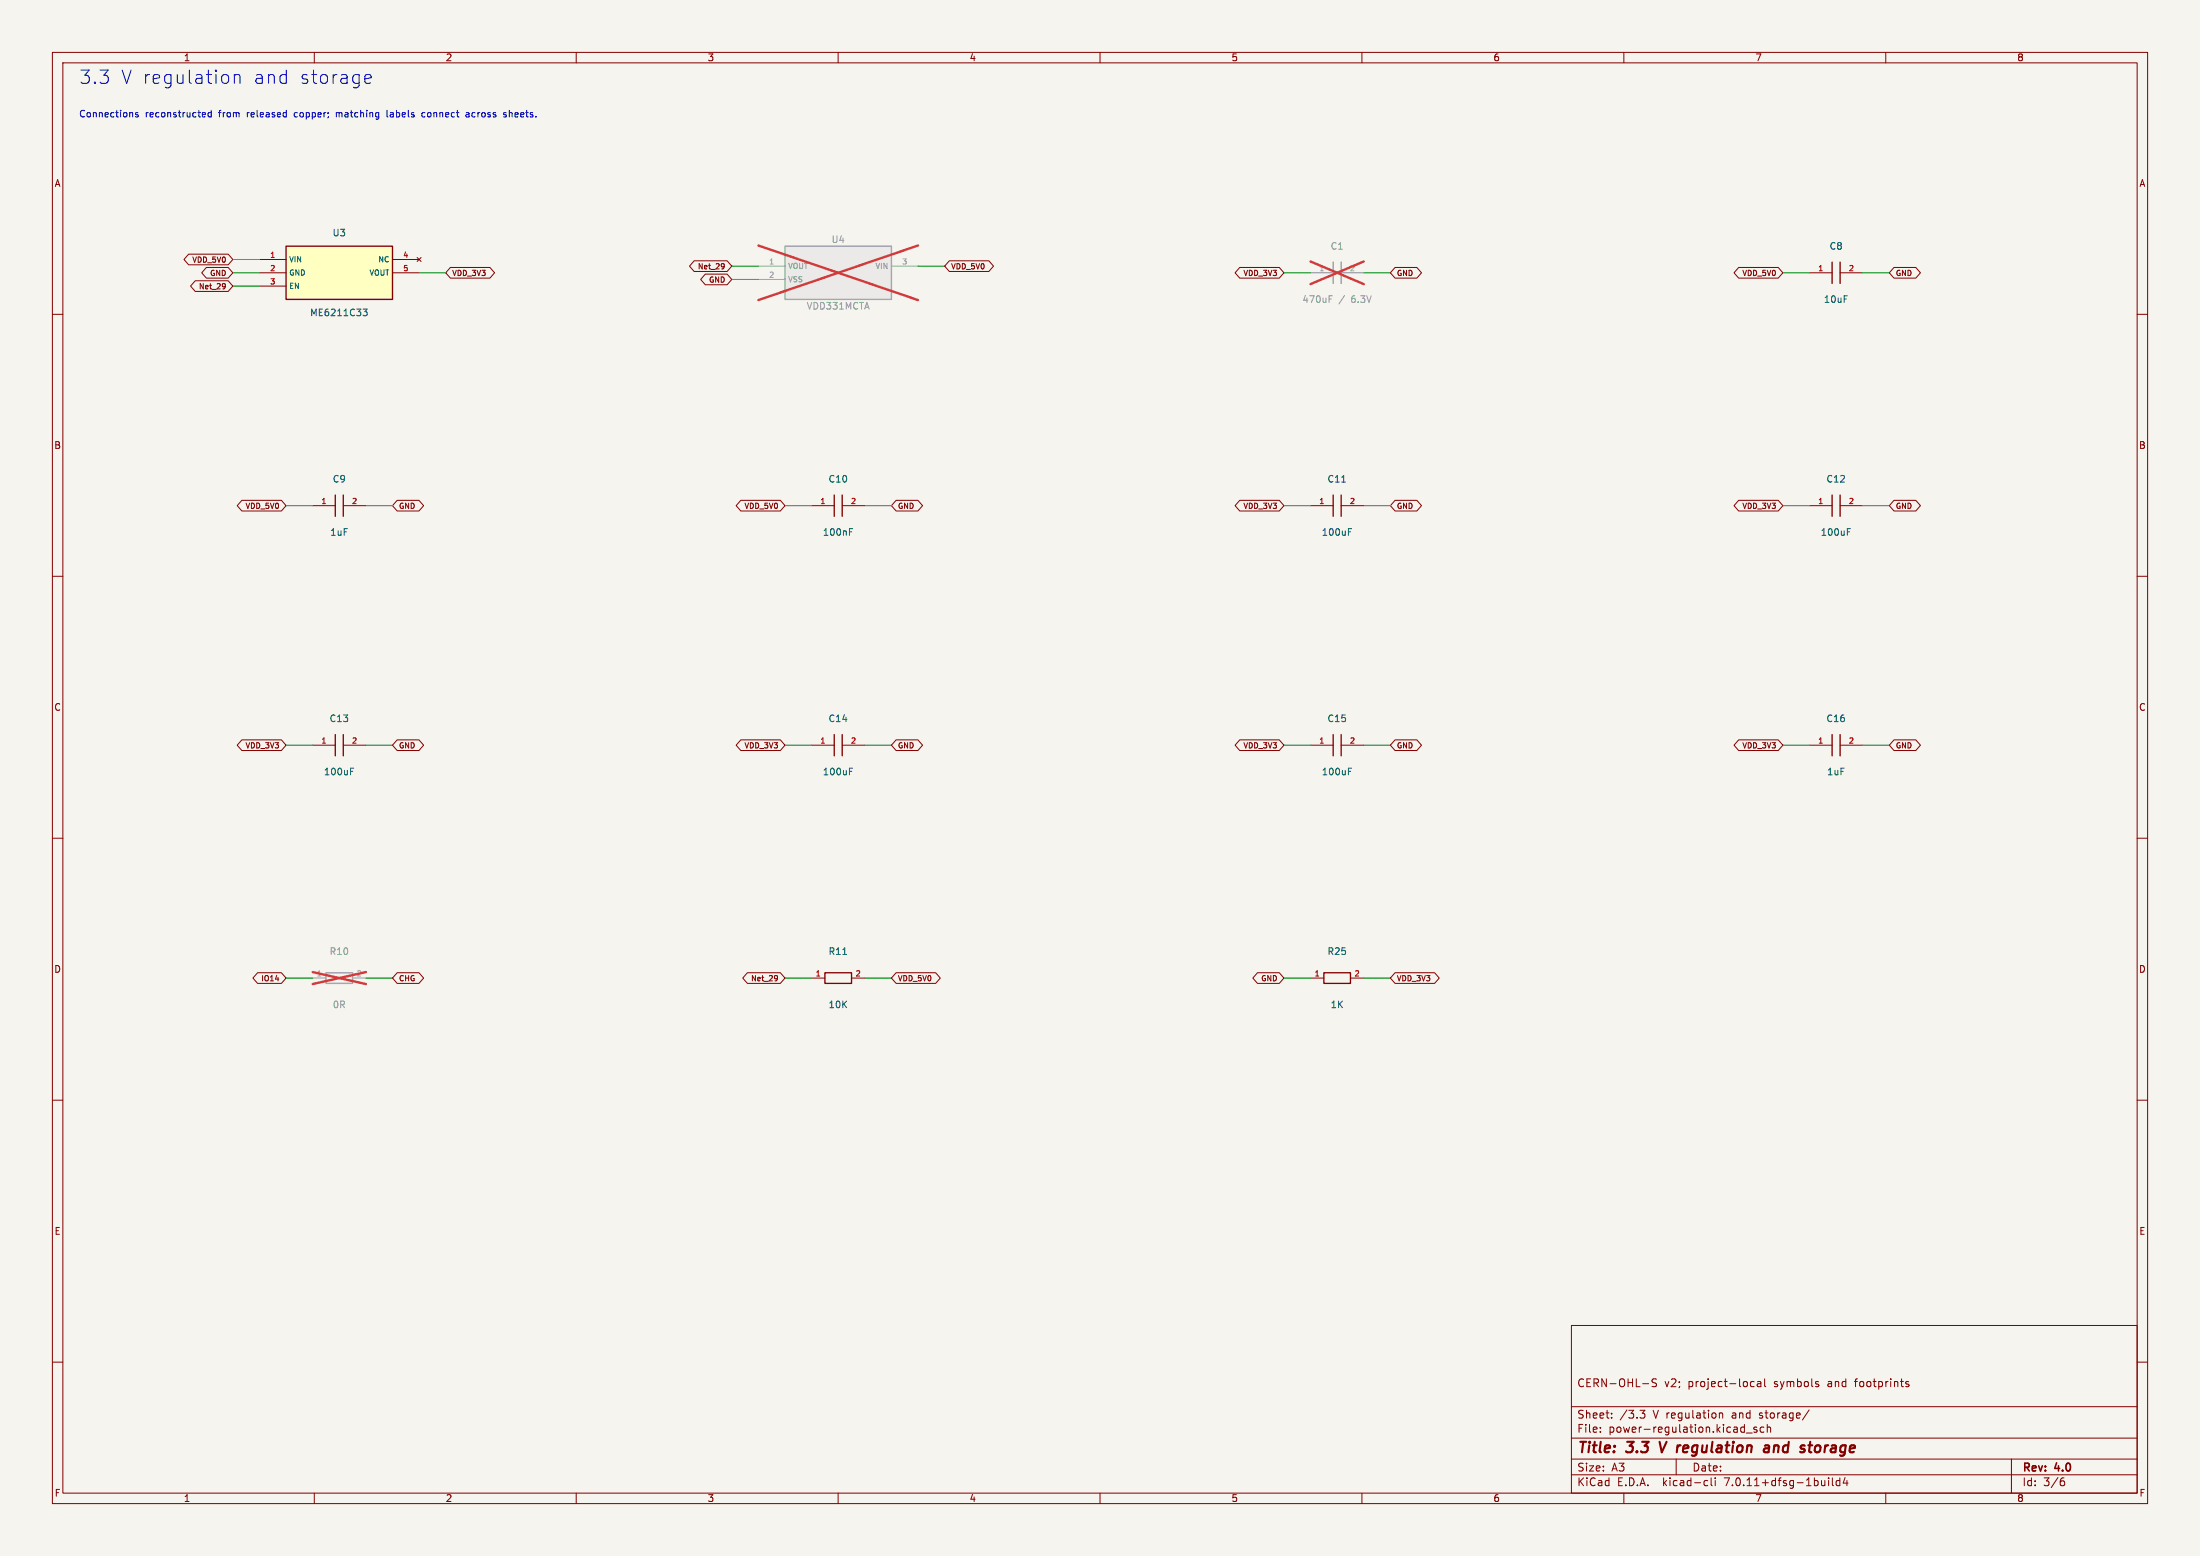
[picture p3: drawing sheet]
(kicad_sch (version 20230121) (generator eeschema) (paper "A3") (title_block (title "3.3 V regulation and storage") (rev "4.0") (comment 1 "CERN-OHL-S v2; project-local symbols and footprints")) (lib_symbols (symbol "DTT_Production:U3" (pin_names (offset 0.508)) (in_bom yes) (on_board yes) (property "Reference" "U" (at 0 4 0) (effects (font (size 1.27 1.27)))) (property "Value" "ME6211C33" (at 0 -4 0) (effects (font (size 1.27 1.27)))) (symbol "U3_0_1" (rectangle (start -10.16 5.08) (end 10.16 -5.08) (stroke (width 0.254) (type default)) (fill (type background)))) (symbol "U3_1_1" (pin power_in line (at -15.24 2.54 0) (length 5.08) (name "VIN" (effects (font (size 1.016 1.016)))) (number "1" (effects (font (size 1.016 1.016)))))(pin power_in line (at -15.24 0.0 0) (length 5.08) (name "GND" (effects (font (size 1.016 1.016)))) (number "2" (effects (font (size 1.016 1.016)))))(pin input line (at -15.24 -2.54 0) (length 5.08) (name "EN" (effects (font (size 1.016 1.016)))) (number "3" (effects (font (size 1.016 1.016)))))(pin no_connect line (at 15.24 2.54 180) (length 5.08) (name "NC" (effects (font (size 1.016 1.016)))) (number "4" (effects (font (size 1.016 1.016)))))(pin power_out line (at 15.24 0.0 180) (length 5.08) (name "VOUT" (effects (font (size 1.016 1.016)))) (number "5" (effects (font (size 1.016 1.016)))))))(symbol "DTT_Production:U4" (pin_names (offset 0.508)) (in_bom yes) (on_board yes) (property "Reference" "U" (at 0 4 0) (effects (font (size 1.27 1.27)))) (property "Value" "VDD331MCTA" (at 0 -4 0) (effects (font (size 1.27 1.27)))) (symbol "U4_0_1" (rectangle (start -10.16 5.08) (end 10.16 -5.08) (stroke (width 0.254) (type default)) (fill (type background)))) (symbol "U4_1_1" (pin passive line (at -15.24 1.27 0) (length 5.08) (name "VOUT" (effects (font (size 1.016 1.016)))) (number "1" (effects (font (size 1.016 1.016)))))(pin passive line (at -15.24 -1.27 0) (length 5.08) (name "VSS" (effects (font (size 1.016 1.016)))) (number "2" (effects (font (size 1.016 1.016)))))(pin passive line (at 15.24 1.27 180) (length 5.08) (name "VIN" (effects (font (size 1.016 1.016)))) (number "3" (effects (font (size 1.016 1.016)))))))(symbol "DTT_Production:C1" (pin_names (offset 0.508)) (in_bom yes) (on_board yes) (property "Reference" "C" (at 0 4 0) (effects (font (size 1.27 1.27)))) (property "Value" "470uF / 6.3V" (at 0 -4 0) (effects (font (size 1.27 1.27)))) (symbol "C1_0_1" (polyline (pts (xy -0.762 -2.032) (xy -0.762 2.032)) (stroke (width 0.254) (type default)) (fill (type none)))(polyline (pts (xy 0.762 -2.032) (xy 0.762 2.032)) (stroke (width 0.254) (type default)) (fill (type none)))) (symbol "C1_1_1" (pin passive line (at -5.08 0 0) (length 4.318) (name "~" (effects (font (size 1.016 1.016)))) (number "1" (effects (font (size 1.016 1.016)))))(pin passive line (at 5.08 0 180) (length 4.318) (name "~" (effects (font (size 1.016 1.016)))) (number "2" (effects (font (size 1.016 1.016)))))))(symbol "DTT_Production:C8" (pin_names (offset 0.508)) (in_bom yes) (on_board yes) (property "Reference" "C" (at 0 4 0) (effects (font (size 1.27 1.27)))) (property "Value" "10uF" (at 0 -4 0) (effects (font (size 1.27 1.27)))) (symbol "C8_0_1" (polyline (pts (xy -0.762 -2.032) (xy -0.762 2.032)) (stroke (width 0.254) (type default)) (fill (type none)))(polyline (pts (xy 0.762 -2.032) (xy 0.762 2.032)) (stroke (width 0.254) (type default)) (fill (type none)))) (symbol "C8_1_1" (pin passive line (at -5.08 0 0) (length 4.318) (name "~" (effects (font (size 1.016 1.016)))) (number "1" (effects (font (size 1.016 1.016)))))(pin passive line (at 5.08 0 180) (length 4.318) (name "~" (effects (font (size 1.016 1.016)))) (number "2" (effects (font (size 1.016 1.016)))))))(symbol "DTT_Production:C9" (pin_names (offset 0.508)) (in_bom yes) (on_board yes) (property "Reference" "C" (at 0 4 0) (effects (font (size 1.27 1.27)))) (property "Value" "1uF" (at 0 -4 0) (effects (font (size 1.27 1.27)))) (symbol "C9_0_1" (polyline (pts (xy -0.762 -2.032) (xy -0.762 2.032)) (stroke (width 0.254) (type default)) (fill (type none)))(polyline (pts (xy 0.762 -2.032) (xy 0.762 2.032)) (stroke (width 0.254) (type default)) (fill (type none)))) (symbol "C9_1_1" (pin passive line (at -5.08 0 0) (length 4.318) (name "~" (effects (font (size 1.016 1.016)))) (number "1" (effects (font (size 1.016 1.016)))))(pin passive line (at 5.08 0 180) (length 4.318) (name "~" (effects (font (size 1.016 1.016)))) (number "2" (effects (font (size 1.016 1.016)))))))(symbol "DTT_Production:C10" (pin_names (offset 0.508)) (in_bom yes) (on_board yes) (property "Reference" "C" (at 0 4 0) (effects (font (size 1.27 1.27)))) (property "Value" "100nF" (at 0 -4 0) (effects (font (size 1.27 1.27)))) (symbol "C10_0_1" (polyline (pts (xy -0.762 -2.032) (xy -0.762 2.032)) (stroke (width 0.254) (type default)) (fill (type none)))(polyline (pts (xy 0.762 -2.032) (xy 0.762 2.032)) (stroke (width 0.254) (type default)) (fill (type none)))) (symbol "C10_1_1" (pin passive line (at -5.08 0 0) (length 4.318) (name "~" (effects (font (size 1.016 1.016)))) (number "1" (effects (font (size 1.016 1.016)))))(pin passive line (at 5.08 0 180) (length 4.318) (name "~" (effects (font (size 1.016 1.016)))) (number "2" (effects (font (size 1.016 1.016)))))))(symbol "DTT_Production:C11" (pin_names (offset 0.508)) (in_bom yes) (on_board yes) (property "Reference" "C" (at 0 4 0) (effects (font (size 1.27 1.27)))) (property "Value" "100uF" (at 0 -4 0) (effects (font (size 1.27 1.27)))) (symbol "C11_0_1" (polyline (pts (xy -0.762 -2.032) (xy -0.762 2.032)) (stroke (width 0.254) (type default)) (fill (type none)))(polyline (pts (xy 0.762 -2.032) (xy 0.762 2.032)) (stroke (width 0.254) (type default)) (fill (type none)))) (symbol "C11_1_1" (pin passive line (at -5.08 0 0) (length 4.318) (name "~" (effects (font (size 1.016 1.016)))) (number "1" (effects (font (size 1.016 1.016)))))(pin passive line (at 5.08 0 180) (length 4.318) (name "~" (effects (font (size 1.016 1.016)))) (number "2" (effects (font (size 1.016 1.016)))))))(symbol "DTT_Production:C12" (pin_names (offset 0.508)) (in_bom yes) (on_board yes) (property "Reference" "C" (at 0 4 0) (effects (font (size 1.27 1.27)))) (property "Value" "100uF" (at 0 -4 0) (effects (font (size 1.27 1.27)))) (symbol "C12_0_1" (polyline (pts (xy -0.762 -2.032) (xy -0.762 2.032)) (stroke (width 0.254) (type default)) (fill (type none)))(polyline (pts (xy 0.762 -2.032) (xy 0.762 2.032)) (stroke (width 0.254) (type default)) (fill (type none)))) (symbol "C12_1_1" (pin passive line (at -5.08 0 0) (length 4.318) (name "~" (effects (font (size 1.016 1.016)))) (number "1" (effects (font (size 1.016 1.016)))))(pin passive line (at 5.08 0 180) (length 4.318) (name "~" (effects (font (size 1.016 1.016)))) (number "2" (effects (font (size 1.016 1.016)))))))(symbol "DTT_Production:C13" (pin_names (offset 0.508)) (in_bom yes) (on_board yes) (property "Reference" "C" (at 0 4 0) (effects (font (size 1.27 1.27)))) (property "Value" "100uF" (at 0 -4 0) (effects (font (size 1.27 1.27)))) (symbol "C13_0_1" (polyline (pts (xy -0.762 -2.032) (xy -0.762 2.032)) (stroke (width 0.254) (type default)) (fill (type none)))(polyline (pts (xy 0.762 -2.032) (xy 0.762 2.032)) (stroke (width 0.254) (type default)) (fill (type none)))) (symbol "C13_1_1" (pin passive line (at -5.08 0 0) (length 4.318) (name "~" (effects (font (size 1.016 1.016)))) (number "1" (effects (font (size 1.016 1.016)))))(pin passive line (at 5.08 0 180) (length 4.318) (name "~" (effects (font (size 1.016 1.016)))) (number "2" (effects (font (size 1.016 1.016)))))))(symbol "DTT_Production:C14" (pin_names (offset 0.508)) (in_bom yes) (on_board yes) (property "Reference" "C" (at 0 4 0) (effects (font (size 1.27 1.27)))) (property "Value" "100uF" (at 0 -4 0) (effects (font (size 1.27 1.27)))) (symbol "C14_0_1" (polyline (pts (xy -0.762 -2.032) (xy -0.762 2.032)) (stroke (width 0.254) (type default)) (fill (type none)))(polyline (pts (xy 0.762 -2.032) (xy 0.762 2.032)) (stroke (width 0.254) (type default)) (fill (type none)))) (symbol "C14_1_1" (pin passive line (at -5.08 0 0) (length 4.318) (name "~" (effects (font (size 1.016 1.016)))) (number "1" (effects (font (size 1.016 1.016)))))(pin passive line (at 5.08 0 180) (length 4.318) (name "~" (effects (font (size 1.016 1.016)))) (number "2" (effects (font (size 1.016 1.016)))))))(symbol "DTT_Production:C15" (pin_names (offset 0.508)) (in_bom yes) (on_board yes) (property "Reference" "C" (at 0 4 0) (effects (font (size 1.27 1.27)))) (property "Value" "100uF" (at 0 -4 0) (effects (font (size 1.27 1.27)))) (symbol "C15_0_1" (polyline (pts (xy -0.762 -2.032) (xy -0.762 2.032)) (stroke (width 0.254) (type default)) (fill (type none)))(polyline (pts (xy 0.762 -2.032) (xy 0.762 2.032)) (stroke (width 0.254) (type default)) (fill (type none)))) (symbol "C15_1_1" (pin passive line (at -5.08 0 0) (length 4.318) (name "~" (effects (font (size 1.016 1.016)))) (number "1" (effects (font (size 1.016 1.016)))))(pin passive line (at 5.08 0 180) (length 4.318) (name "~" (effects (font (size 1.016 1.016)))) (number "2" (effects (font (size 1.016 1.016)))))))(symbol "DTT_Production:C16" (pin_names (offset 0.508)) (in_bom yes) (on_board yes) (property "Reference" "C" (at 0 4 0) (effects (font (size 1.27 1.27)))) (property "Value" "1uF" (at 0 -4 0) (effects (font (size 1.27 1.27)))) (symbol "C16_0_1" (polyline (pts (xy -0.762 -2.032) (xy -0.762 2.032)) (stroke (width 0.254) (type default)) (fill (type none)))(polyline (pts (xy 0.762 -2.032) (xy 0.762 2.032)) (stroke (width 0.254) (type default)) (fill (type none)))) (symbol "C16_1_1" (pin passive line (at -5.08 0 0) (length 4.318) (name "~" (effects (font (size 1.016 1.016)))) (number "1" (effects (font (size 1.016 1.016)))))(pin passive line (at 5.08 0 180) (length 4.318) (name "~" (effects (font (size 1.016 1.016)))) (number "2" (effects (font (size 1.016 1.016)))))))(symbol "DTT_Production:R10" (pin_names (offset 0.508)) (in_bom yes) (on_board yes) (property "Reference" "R" (at 0 4 0) (effects (font (size 1.27 1.27)))) (property "Value" "0R" (at 0 -4 0) (effects (font (size 1.27 1.27)))) (symbol "R10_0_1" (rectangle (start -2.54 1.016) (end 2.54 -1.016) (stroke (width 0.254) (type default)) (fill (type none)))) (symbol "R10_1_1" (pin passive line (at -5.08 0 0) (length 2.54) (name "~" (effects (font (size 1.016 1.016)))) (number "1" (effects (font (size 1.016 1.016)))))(pin passive line (at 5.08 0 180) (length 2.54) (name "~" (effects (font (size 1.016 1.016)))) (number "2" (effects (font (size 1.016 1.016)))))))(symbol "DTT_Production:R11" (pin_names (offset 0.508)) (in_bom yes) (on_board yes) (property "Reference" "R" (at 0 4 0) (effects (font (size 1.27 1.27)))) (property "Value" "10K" (at 0 -4 0) (effects (font (size 1.27 1.27)))) (symbol "R11_0_1" (rectangle (start -2.54 1.016) (end 2.54 -1.016) (stroke (width 0.254) (type default)) (fill (type none)))) (symbol "R11_1_1" (pin passive line (at -5.08 0 0) (length 2.54) (name "~" (effects (font (size 1.016 1.016)))) (number "1" (effects (font (size 1.016 1.016)))))(pin passive line (at 5.08 0 180) (length 2.54) (name "~" (effects (font (size 1.016 1.016)))) (number "2" (effects (font (size 1.016 1.016)))))))(symbol "DTT_Production:R25" (pin_names (offset 0.508)) (in_bom yes) (on_board yes) (property "Reference" "R" (at 0 4 0) (effects (font (size 1.27 1.27)))) (property "Value" "1K" (at 0 -4 0) (effects (font (size 1.27 1.27)))) (symbol "R25_0_1" (rectangle (start -2.54 1.016) (end 2.54 -1.016) (stroke (width 0.254) (type default)) (fill (type none)))) (symbol "R25_1_1" (pin passive line (at -5.08 0 0) (length 2.54) (name "~" (effects (font (size 1.016 1.016)))) (number "1" (effects (font (size 1.016 1.016)))))(pin passive line (at 5.08 0 180) (length 2.54) (name "~" (effects (font (size 1.016 1.016)))) (number "2" (effects (font (size 1.016 1.016)))))))) (text "3.3 V regulation and storage" (at 15 15 0) (effects (font (size 2.54 2.54)) (justify left)))(text "Connections reconstructed from released copper; matching labels connect across sheets." (at 15 22 0) (effects (font (size 1.27 1.27)) (justify left)))(symbol (lib_id "DTT_Production:U3") (at 64.77 52.07 0) (unit 1) (in_bom yes) (on_board yes) (dnp no) (property "Reference" "U3" (at 64.77 44.45 0) (effects (font (size 1.27 1.27))))(property "Value" "ME6211C33" (at 64.77 59.69 0) (effects (font (size 1.27 1.27))))(property "Footprint" "217A_dttrainer_rev4:U3" (at 64.77 52.07 0) (effects (font (size 1.27 1.27)) hide))(property "Datasheet" "" (at 64.77 52.07 0) (effects (font (size 1.27 1.27)) hide))(property "LCSC" "C82942" (at 64.77 52.07 0) (effects (font (size 1.27 1.27)) hide)) (pin "1")(pin "2")(pin "3")(pin "4")(pin "5"))(wire (pts (xy 49.53 49.53) (xy 44.45 49.53)) (stroke (width 0) (type default)))(global_label "VDD_5V0" (shape bidirectional) (at 44.45 49.53 180) (effects (font (size 1.016 1.016)) (justify right)) (property "Intersheetrefs" "${INTERSHEET_REFS}" (at 44.45 49.53 0) (effects (font (size 1.27 1.27)) hide)))(wire (pts (xy 49.53 52.07) (xy 44.45 52.07)) (stroke (width 0) (type default)))(global_label "GND" (shape bidirectional) (at 44.45 52.07 180) (effects (font (size 1.016 1.016)) (justify right)) (property "Intersheetrefs" "${INTERSHEET_REFS}" (at 44.45 52.07 0) (effects (font (size 1.27 1.27)) hide)))(wire (pts (xy 49.53 54.61) (xy 44.45 54.61)) (stroke (width 0) (type default)))(global_label "Net_29" (shape bidirectional) (at 44.45 54.61 180) (effects (font (size 1.016 1.016)) (justify right)) (property "Intersheetrefs" "${INTERSHEET_REFS}" (at 44.45 54.61 0) (effects (font (size 1.27 1.27)) hide)))(wire (pts (xy 80.01 52.07) (xy 85.09 52.07)) (stroke (width 0) (type default)))(global_label "VDD_3V3" (shape bidirectional) (at 85.09 52.07 0) (effects (font (size 1.016 1.016)) (justify left)) (property "Intersheetrefs" "${INTERSHEET_REFS}" (at 85.09 52.07 0) (effects (font (size 1.27 1.27)) hide)))(symbol (lib_id "DTT_Production:U4") (at 160.02 52.07 0) (unit 1) (in_bom yes) (on_board yes) (dnp yes) (property "Reference" "U4" (at 160.02 45.72 0) (effects (font (size 1.27 1.27))))(property "Value" "VDD331MCTA" (at 160.02 58.42 0) (effects (font (size 1.27 1.27))))(property "Footprint" "217A_dttrainer_rev4:U4" (at 160.02 52.07 0) (effects (font (size 1.27 1.27)) hide))(property "Datasheet" "" (at 160.02 52.07 0) (effects (font (size 1.27 1.27)) hide))(property "LCSC" "DNP" (at 160.02 52.07 0) (effects (font (size 1.27 1.27)) hide)) (pin "1")(pin "2")(pin "3"))(wire (pts (xy 144.78 50.8) (xy 139.7 50.8)) (stroke (width 0) (type default)))(global_label "Net_29" (shape bidirectional) (at 139.7 50.8 180) (effects (font (size 1.016 1.016)) (justify right)) (property "Intersheetrefs" "${INTERSHEET_REFS}" (at 139.7 50.8 0) (effects (font (size 1.27 1.27)) hide)))(wire (pts (xy 144.78 53.34) (xy 139.7 53.34)) (stroke (width 0) (type default)))(global_label "GND" (shape bidirectional) (at 139.7 53.34 180) (effects (font (size 1.016 1.016)) (justify right)) (property "Intersheetrefs" "${INTERSHEET_REFS}" (at 139.7 53.34 0) (effects (font (size 1.27 1.27)) hide)))(wire (pts (xy 175.26 50.8) (xy 180.34 50.8)) (stroke (width 0) (type default)))(global_label "VDD_5V0" (shape bidirectional) (at 180.34 50.8 0) (effects (font (size 1.016 1.016)) (justify left)) (property "Intersheetrefs" "${INTERSHEET_REFS}" (at 180.34 50.8 0) (effects (font (size 1.27 1.27)) hide)))(symbol (lib_id "DTT_Production:C1") (at 255.27 52.07 0) (unit 1) (in_bom yes) (on_board yes) (dnp yes) (property "Reference" "C1" (at 255.27 46.99 0) (effects (font (size 1.27 1.27))))(property "Value" "470uF / 6.3V" (at 255.27 57.15 0) (effects (font (size 1.27 1.27))))(property "Footprint" "217A_dttrainer_rev4:C1" (at 255.27 52.07 0) (effects (font (size 1.27 1.27)) hide))(property "Datasheet" "" (at 255.27 52.07 0) (effects (font (size 1.27 1.27)) hide))(property "LCSC" "DNP" (at 255.27 52.07 0) (effects (font (size 1.27 1.27)) hide)) (pin "1")(pin "2"))(wire (pts (xy 250.19 52.07) (xy 245.11 52.07)) (stroke (width 0) (type default)))(global_label "VDD_3V3" (shape bidirectional) (at 245.11 52.07 180) (effects (font (size 1.016 1.016)) (justify right)) (property "Intersheetrefs" "${INTERSHEET_REFS}" (at 245.11 52.07 0) (effects (font (size 1.27 1.27)) hide)))(wire (pts (xy 260.35 52.07) (xy 265.43 52.07)) (stroke (width 0) (type default)))(global_label "GND" (shape bidirectional) (at 265.43 52.07 0) (effects (font (size 1.016 1.016)) (justify left)) (property "Intersheetrefs" "${INTERSHEET_REFS}" (at 265.43 52.07 0) (effects (font (size 1.27 1.27)) hide)))(symbol (lib_id "DTT_Production:C8") (at 350.52 52.07 0) (unit 1) (in_bom yes) (on_board yes) (dnp no) (property "Reference" "C8" (at 350.52 46.99 0) (effects (font (size 1.27 1.27))))(property "Value" "10uF" (at 350.52 57.15 0) (effects (font (size 1.27 1.27))))(property "Footprint" "217A_dttrainer_rev4:C8" (at 350.52 52.07 0) (effects (font (size 1.27 1.27)) hide))(property "Datasheet" "" (at 350.52 52.07 0) (effects (font (size 1.27 1.27)) hide))(property "LCSC" "C89827" (at 350.52 52.07 0) (effects (font (size 1.27 1.27)) hide)) (pin "1")(pin "2"))(wire (pts (xy 345.44 52.07) (xy 340.36 52.07)) (stroke (width 0) (type default)))(global_label "VDD_5V0" (shape bidirectional) (at 340.36 52.07 180) (effects (font (size 1.016 1.016)) (justify right)) (property "Intersheetrefs" "${INTERSHEET_REFS}" (at 340.36 52.07 0) (effects (font (size 1.27 1.27)) hide)))(wire (pts (xy 355.6 52.07) (xy 360.68 52.07)) (stroke (width 0) (type default)))(global_label "GND" (shape bidirectional) (at 360.68 52.07 0) (effects (font (size 1.016 1.016)) (justify left)) (property "Intersheetrefs" "${INTERSHEET_REFS}" (at 360.68 52.07 0) (effects (font (size 1.27 1.27)) hide)))(symbol (lib_id "DTT_Production:C9") (at 64.77 96.52 0) (unit 1) (in_bom yes) (on_board yes) (dnp no) (property "Reference" "C9" (at 64.77 91.44 0) (effects (font (size 1.27 1.27))))(property "Value" "1uF" (at 64.77 101.6 0) (effects (font (size 1.27 1.27))))(property "Footprint" "217A_dttrainer_rev4:C9" (at 64.77 96.52 0) (effects (font (size 1.27 1.27)) hide))(property "Datasheet" "" (at 64.77 96.52 0) (effects (font (size 1.27 1.27)) hide))(property "LCSC" "C106248" (at 64.77 96.52 0) (effects (font (size 1.27 1.27)) hide)) (pin "1")(pin "2"))(wire (pts (xy 59.69 96.52) (xy 54.61 96.52)) (stroke (width 0) (type default)))(global_label "VDD_5V0" (shape bidirectional) (at 54.61 96.52 180) (effects (font (size 1.016 1.016)) (justify right)) (property "Intersheetrefs" "${INTERSHEET_REFS}" (at 54.61 96.52 0) (effects (font (size 1.27 1.27)) hide)))(wire (pts (xy 69.85 96.52) (xy 74.93 96.52)) (stroke (width 0) (type default)))(global_label "GND" (shape bidirectional) (at 74.93 96.52 0) (effects (font (size 1.016 1.016)) (justify left)) (property "Intersheetrefs" "${INTERSHEET_REFS}" (at 74.93 96.52 0) (effects (font (size 1.27 1.27)) hide)))(symbol (lib_id "DTT_Production:C10") (at 160.02 96.52 0) (unit 1) (in_bom yes) (on_board yes) (dnp no) (property "Reference" "C10" (at 160.02 91.44 0) (effects (font (size 1.27 1.27))))(property "Value" "100nF" (at 160.02 101.6 0) (effects (font (size 1.27 1.27))))(property "Footprint" "217A_dttrainer_rev4:C10" (at 160.02 96.52 0) (effects (font (size 1.27 1.27)) hide))(property "Datasheet" "" (at 160.02 96.52 0) (effects (font (size 1.27 1.27)) hide))(property "LCSC" "C108079" (at 160.02 96.52 0) (effects (font (size 1.27 1.27)) hide)) (pin "1")(pin "2"))(wire (pts (xy 154.94 96.52) (xy 149.86 96.52)) (stroke (width 0) (type default)))(global_label "VDD_5V0" (shape bidirectional) (at 149.86 96.52 180) (effects (font (size 1.016 1.016)) (justify right)) (property "Intersheetrefs" "${INTERSHEET_REFS}" (at 149.86 96.52 0) (effects (font (size 1.27 1.27)) hide)))(wire (pts (xy 165.1 96.52) (xy 170.18 96.52)) (stroke (width 0) (type default)))(global_label "GND" (shape bidirectional) (at 170.18 96.52 0) (effects (font (size 1.016 1.016)) (justify left)) (property "Intersheetrefs" "${INTERSHEET_REFS}" (at 170.18 96.52 0) (effects (font (size 1.27 1.27)) hide)))(symbol (lib_id "DTT_Production:C11") (at 255.27 96.52 0) (unit 1) (in_bom yes) (on_board yes) (dnp no) (property "Reference" "C11" (at 255.27 91.44 0) (effects (font (size 1.27 1.27))))(property "Value" "100uF" (at 255.27 101.6 0) (effects (font (size 1.27 1.27))))(property "Footprint" "217A_dttrainer_rev4:C11" (at 255.27 96.52 0) (effects (font (size 1.27 1.27)) hide))(property "Datasheet" "" (at 255.27 96.52 0) (effects (font (size 1.27 1.27)) hide))(property "LCSC" "C15008" (at 255.27 96.52 0) (effects (font (size 1.27 1.27)) hide)) (pin "1")(pin "2"))(wire (pts (xy 250.19 96.52) (xy 245.11 96.52)) (stroke (width 0) (type default)))(global_label "VDD_3V3" (shape bidirectional) (at 245.11 96.52 180) (effects (font (size 1.016 1.016)) (justify right)) (property "Intersheetrefs" "${INTERSHEET_REFS}" (at 245.11 96.52 0) (effects (font (size 1.27 1.27)) hide)))(wire (pts (xy 260.35 96.52) (xy 265.43 96.52)) (stroke (width 0) (type default)))(global_label "GND" (shape bidirectional) (at 265.43 96.52 0) (effects (font (size 1.016 1.016)) (justify left)) (property "Intersheetrefs" "${INTERSHEET_REFS}" (at 265.43 96.52 0) (effects (font (size 1.27 1.27)) hide)))(symbol (lib_id "DTT_Production:C12") (at 350.52 96.52 0) (unit 1) (in_bom yes) (on_board yes) (dnp no) (property "Reference" "C12" (at 350.52 91.44 0) (effects (font (size 1.27 1.27))))(property "Value" "100uF" (at 350.52 101.6 0) (effects (font (size 1.27 1.27))))(property "Footprint" "217A_dttrainer_rev4:C12" (at 350.52 96.52 0) (effects (font (size 1.27 1.27)) hide))(property "Datasheet" "" (at 350.52 96.52 0) (effects (font (size 1.27 1.27)) hide))(property "LCSC" "C15008" (at 350.52 96.52 0) (effects (font (size 1.27 1.27)) hide)) (pin "1")(pin "2"))(wire (pts (xy 345.44 96.52) (xy 340.36 96.52)) (stroke (width 0) (type default)))(global_label "VDD_3V3" (shape bidirectional) (at 340.36 96.52 180) (effects (font (size 1.016 1.016)) (justify right)) (property "Intersheetrefs" "${INTERSHEET_REFS}" (at 340.36 96.52 0) (effects (font (size 1.27 1.27)) hide)))(wire (pts (xy 355.6 96.52) (xy 360.68 96.52)) (stroke (width 0) (type default)))(global_label "GND" (shape bidirectional) (at 360.68 96.52 0) (effects (font (size 1.016 1.016)) (justify left)) (property "Intersheetrefs" "${INTERSHEET_REFS}" (at 360.68 96.52 0) (effects (font (size 1.27 1.27)) hide)))(symbol (lib_id "DTT_Production:C13") (at 64.77 142.24 0) (unit 1) (in_bom yes) (on_board yes) (dnp no) (property "Reference" "C13" (at 64.77 137.16 0) (effects (font (size 1.27 1.27))))(property "Value" "100uF" (at 64.77 147.32 0) (effects (font (size 1.27 1.27))))(property "Footprint" "217A_dttrainer_rev4:C13" (at 64.77 142.24 0) (effects (font (size 1.27 1.27)) hide))(property "Datasheet" "" (at 64.77 142.24 0) (effects (font (size 1.27 1.27)) hide))(property "LCSC" "C15008" (at 64.77 142.24 0) (effects (font (size 1.27 1.27)) hide)) (pin "1")(pin "2"))(wire (pts (xy 59.69 142.24) (xy 54.61 142.24)) (stroke (width 0) (type default)))(global_label "VDD_3V3" (shape bidirectional) (at 54.61 142.24 180) (effects (font (size 1.016 1.016)) (justify right)) (property "Intersheetrefs" "${INTERSHEET_REFS}" (at 54.61 142.24 0) (effects (font (size 1.27 1.27)) hide)))(wire (pts (xy 69.85 142.24) (xy 74.93 142.24)) (stroke (width 0) (type default)))(global_label "GND" (shape bidirectional) (at 74.93 142.24 0) (effects (font (size 1.016 1.016)) (justify left)) (property "Intersheetrefs" "${INTERSHEET_REFS}" (at 74.93 142.24 0) (effects (font (size 1.27 1.27)) hide)))(symbol (lib_id "DTT_Production:C14") (at 160.02 142.24 0) (unit 1) (in_bom yes) (on_board yes) (dnp no) (property "Reference" "C14" (at 160.02 137.16 0) (effects (font (size 1.27 1.27))))(property "Value" "100uF" (at 160.02 147.32 0) (effects (font (size 1.27 1.27))))(property "Footprint" "217A_dttrainer_rev4:C14" (at 160.02 142.24 0) (effects (font (size 1.27 1.27)) hide))(property "Datasheet" "" (at 160.02 142.24 0) (effects (font (size 1.27 1.27)) hide))(property "LCSC" "C15008" (at 160.02 142.24 0) (effects (font (size 1.27 1.27)) hide)) (pin "1")(pin "2"))(wire (pts (xy 154.94 142.24) (xy 149.86 142.24)) (stroke (width 0) (type default)))(global_label "VDD_3V3" (shape bidirectional) (at 149.86 142.24 180) (effects (font (size 1.016 1.016)) (justify right)) (property "Intersheetrefs" "${INTERSHEET_REFS}" (at 149.86 142.24 0) (effects (font (size 1.27 1.27)) hide)))(wire (pts (xy 165.1 142.24) (xy 170.18 142.24)) (stroke (width 0) (type default)))(global_label "GND" (shape bidirectional) (at 170.18 142.24 0) (effects (font (size 1.016 1.016)) (justify left)) (property "Intersheetrefs" "${INTERSHEET_REFS}" (at 170.18 142.24 0) (effects (font (size 1.27 1.27)) hide)))(symbol (lib_id "DTT_Production:C15") (at 255.27 142.24 0) (unit 1) (in_bom yes) (on_board yes) (dnp no) (property "Reference" "C15" (at 255.27 137.16 0) (effects (font (size 1.27 1.27))))(property "Value" "100uF" (at 255.27 147.32 0) (effects (font (size 1.27 1.27))))(property "Footprint" "217A_dttrainer_rev4:C15" (at 255.27 142.24 0) (effects (font (size 1.27 1.27)) hide))(property "Datasheet" "" (at 255.27 142.24 0) (effects (font (size 1.27 1.27)) hide))(property "LCSC" "C15008" (at 255.27 142.24 0) (effects (font (size 1.27 1.27)) hide)) (pin "1")(pin "2"))(wire (pts (xy 250.19 142.24) (xy 245.11 142.24)) (stroke (width 0) (type default)))(global_label "VDD_3V3" (shape bidirectional) (at 245.11 142.24 180) (effects (font (size 1.016 1.016)) (justify right)) (property "Intersheetrefs" "${INTERSHEET_REFS}" (at 245.11 142.24 0) (effects (font (size 1.27 1.27)) hide)))(wire (pts (xy 260.35 142.24) (xy 265.43 142.24)) (stroke (width 0) (type default)))(global_label "GND" (shape bidirectional) (at 265.43 142.24 0) (effects (font (size 1.016 1.016)) (justify left)) (property "Intersheetrefs" "${INTERSHEET_REFS}" (at 265.43 142.24 0) (effects (font (size 1.27 1.27)) hide)))(symbol (lib_id "DTT_Production:C16") (at 350.52 142.24 0) (unit 1) (in_bom yes) (on_board yes) (dnp no) (property "Reference" "C16" (at 350.52 137.16 0) (effects (font (size 1.27 1.27))))(property "Value" "1uF" (at 350.52 147.32 0) (effects (font (size 1.27 1.27))))(property "Footprint" "217A_dttrainer_rev4:C16" (at 350.52 142.24 0) (effects (font (size 1.27 1.27)) hide))(property "Datasheet" "" (at 350.52 142.24 0) (effects (font (size 1.27 1.27)) hide))(property "LCSC" "C106248" (at 350.52 142.24 0) (effects (font (size 1.27 1.27)) hide)) (pin "1")(pin "2"))(wire (pts (xy 345.44 142.24) (xy 340.36 142.24)) (stroke (width 0) (type default)))(global_label "VDD_3V3" (shape bidirectional) (at 340.36 142.24 180) (effects (font (size 1.016 1.016)) (justify right)) (property "Intersheetrefs" "${INTERSHEET_REFS}" (at 340.36 142.24 0) (effects (font (size 1.27 1.27)) hide)))(wire (pts (xy 355.6 142.24) (xy 360.68 142.24)) (stroke (width 0) (type default)))(global_label "GND" (shape bidirectional) (at 360.68 142.24 0) (effects (font (size 1.016 1.016)) (justify left)) (property "Intersheetrefs" "${INTERSHEET_REFS}" (at 360.68 142.24 0) (effects (font (size 1.27 1.27)) hide)))(symbol (lib_id "DTT_Production:R10") (at 64.77 186.69 0) (unit 1) (in_bom yes) (on_board yes) (dnp yes) (property "Reference" "R10" (at 64.77 181.61 0) (effects (font (size 1.27 1.27))))(property "Value" "0R" (at 64.77 191.77 0) (effects (font (size 1.27 1.27))))(property "Footprint" "217A_dttrainer_rev4:R10" (at 64.77 186.69 0) (effects (font (size 1.27 1.27)) hide))(property "Datasheet" "" (at 64.77 186.69 0) (effects (font (size 1.27 1.27)) hide))(property "LCSC" "DNP" (at 64.77 186.69 0) (effects (font (size 1.27 1.27)) hide)) (pin "1")(pin "2"))(wire (pts (xy 59.69 186.69) (xy 54.61 186.69)) (stroke (width 0) (type default)))(global_label "IO14" (shape bidirectional) (at 54.61 186.69 180) (effects (font (size 1.016 1.016)) (justify right)) (property "Intersheetrefs" "${INTERSHEET_REFS}" (at 54.61 186.69 0) (effects (font (size 1.27 1.27)) hide)))(wire (pts (xy 69.85 186.69) (xy 74.93 186.69)) (stroke (width 0) (type default)))(global_label "CHG" (shape bidirectional) (at 74.93 186.69 0) (effects (font (size 1.016 1.016)) (justify left)) (property "Intersheetrefs" "${INTERSHEET_REFS}" (at 74.93 186.69 0) (effects (font (size 1.27 1.27)) hide)))(symbol (lib_id "DTT_Production:R11") (at 160.02 186.69 0) (unit 1) (in_bom yes) (on_board yes) (dnp no) (property "Reference" "R11" (at 160.02 181.61 0) (effects (font (size 1.27 1.27))))(property "Value" "10K" (at 160.02 191.77 0) (effects (font (size 1.27 1.27))))(property "Footprint" "217A_dttrainer_rev4:R11" (at 160.02 186.69 0) (effects (font (size 1.27 1.27)) hide))(property "Datasheet" "" (at 160.02 186.69 0) (effects (font (size 1.27 1.27)) hide))(property "LCSC" "C99198" (at 160.02 186.69 0) (effects (font (size 1.27 1.27)) hide)) (pin "1")(pin "2"))(wire (pts (xy 154.94 186.69) (xy 149.86 186.69)) (stroke (width 0) (type default)))(global_label "Net_29" (shape bidirectional) (at 149.86 186.69 180) (effects (font (size 1.016 1.016)) (justify right)) (property "Intersheetrefs" "${INTERSHEET_REFS}" (at 149.86 186.69 0) (effects (font (size 1.27 1.27)) hide)))(wire (pts (xy 165.1 186.69) (xy 170.18 186.69)) (stroke (width 0) (type default)))(global_label "VDD_5V0" (shape bidirectional) (at 170.18 186.69 0) (effects (font (size 1.016 1.016)) (justify left)) (property "Intersheetrefs" "${INTERSHEET_REFS}" (at 170.18 186.69 0) (effects (font (size 1.27 1.27)) hide)))(symbol (lib_id "DTT_Production:R25") (at 255.27 186.69 0) (unit 1) (in_bom yes) (on_board yes) (dnp no) (property "Reference" "R25" (at 255.27 181.61 0) (effects (font (size 1.27 1.27))))(property "Value" "1K" (at 255.27 191.77 0) (effects (font (size 1.27 1.27))))(property "Footprint" "217A_dttrainer_rev4:R25" (at 255.27 186.69 0) (effects (font (size 1.27 1.27)) hide))(property "Datasheet" "" (at 255.27 186.69 0) (effects (font (size 1.27 1.27)) hide))(property "LCSC" "C14676" (at 255.27 186.69 0) (effects (font (size 1.27 1.27)) hide)) (pin "1")(pin "2"))(wire (pts (xy 250.19 186.69) (xy 245.11 186.69)) (stroke (width 0) (type default)))(global_label "GND" (shape bidirectional) (at 245.11 186.69 180) (effects (font (size 1.016 1.016)) (justify right)) (property "Intersheetrefs" "${INTERSHEET_REFS}" (at 245.11 186.69 0) (effects (font (size 1.27 1.27)) hide)))(wire (pts (xy 260.35 186.69) (xy 265.43 186.69)) (stroke (width 0) (type default)))(global_label "VDD_3V3" (shape bidirectional) (at 265.43 186.69 0) (effects (font (size 1.016 1.016)) (justify left)) (property "Intersheetrefs" "${INTERSHEET_REFS}" (at 265.43 186.69 0) (effects (font (size 1.27 1.27)) hide))))
